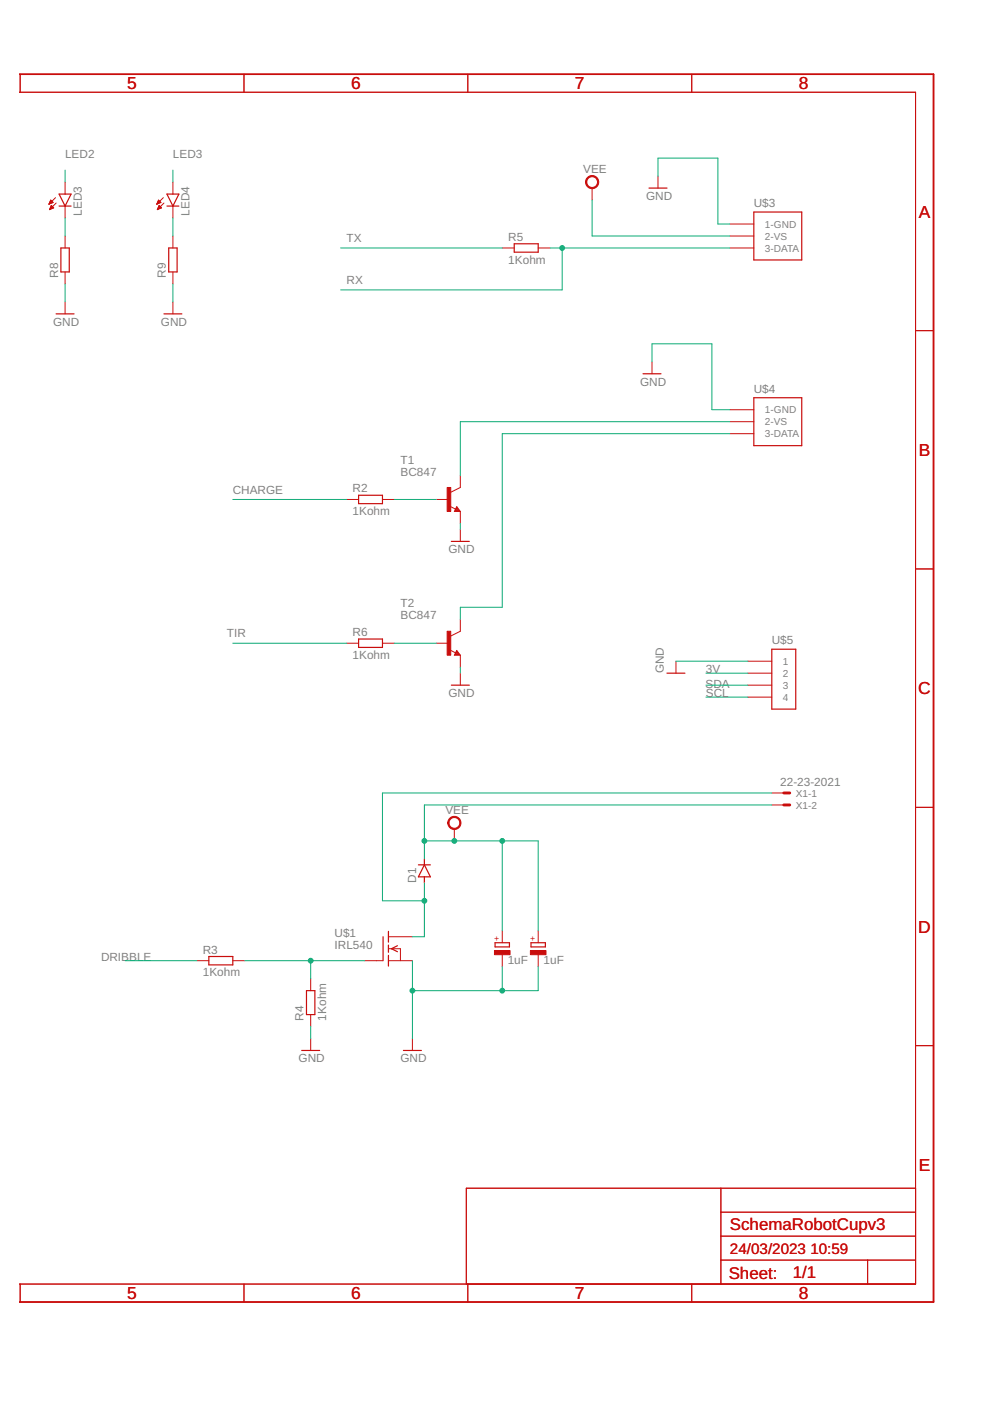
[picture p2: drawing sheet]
<svg xmlns="http://www.w3.org/2000/svg" width="210mm" height="297mm" viewBox="0 0 210 297" stroke-linecap="round" stroke-linejoin="round" font-family="sans-serif">
<g fill="none" stroke="#c90d0c" stroke-width=".21">
<path d="M4.1 19.6h190v252.6h-190M4.3 15.7v3.9M51.7 15.7v3.9M99.2 15.7v3.9M146.7 15.7v3.9M13.8 38.6v2.5M36.7 38.6v2.5M125.5 39.9v2.5M139.5 37.3v2.6M10.4 43.2h.1M10.4 43.1h.4M10.5 43h.6"/>
<path d="M10.5 42.9h.7M10.5 44.3h.3M10.6 42.8h.5M10.6 44.2h.4M10.6 42.7h.4M10.6 44.1h.7M10.7 42.5h.2M10.7 44h.6M10.8 42.4l.5 .5-.9 .4zM10.8 43.9h.4M10.8 43.7h.2M10.9 43.6h.1"/>
<path d="M10.9 43.6l.5 .5-.9 .3zM11.8 41.9l-1.4 1.4M11.9 43.1l-1.4 1.3M13.8 43.7v2.5M13.8 50v2.6M13.8 57.7v2.5M33.3 43.2h.1M33.3 43.1h.3M33.4 43h.5M33.4 42.9h.7M33.4 44.3h.2M33.5 42.8h.5"/>
<path d="M33.5 44.2h.4M33.5 42.7h.3M33.5 44.1h.7M33.5 44h.6M33.6 42.5h.1M33.6 43.9h.4M33.6 42.4l.5 .5-.9 .4zM33.7 43.7h.2M33.7 43.6h.1M33.7 43.6l.5 .5-.8 .3zM34.6 41.9l-1.4 1.4M34.8 43.1l-1.4 1.3"/>
<path d="M36.7 43.7v2.5M36.7 50v2.6M36.7 57.7v2.5M106.5 52.6h2.5M114.1 52.6h2.5M154.7 52.6h5.1M154.7 47.5h5.1M154.7 50h5.1M13.8 64v2.5M36.7 64v2.5M138.2 76.7v2.5M194.1 70.1h3.8"/>
<path d="M154.7 86.9h5.1M154.7 89.4h5.1M154.7 91.9h5.1M73.5 105.9h2.5M81.1 105.9h2.5M92.5 105.9h2.6M95.4 107.3l1.2 .6M96.8 107.4l.8 1h-1.3zM97.6 100.8v2.6l-2 1M97.6 108.4v2.6M97.6 112.2v2.6M73.5 136.4h2.5"/>
<path d="M81.1 136.4h2.5M92.5 136.4h2.6M95.4 137.8l1.2 .6M96.8 137.9l.8 1h-1.3zM97.6 131.3v2.5l-2 1.1M97.6 138.9v2.6M194.1 120.6h3.8M97.6 142.7v2.6M143.3 140.2v2.5M158.6 140.2h5M158.6 142.7h5M158.6 145.3h5"/>
<path d="M158.6 147.8h5M96.3 175.7v2.6M163.6 168.1h2.6M163.6 170.7h2.6M194.1 171.2h3.8M82.4 198.6h5M106.5 197.3v2.6M114.1 197.3v2.6M41.7 203.7h2.6M49.4 203.7h2.5M65.9 207.5v2.5M65.9 215.1v2.5"/>
<path d="M77.3 203.7h3.9M82.4 203.7h5M82.4 201.1h2.5v2.6M106.5 202.4v2.6M114.1 202.4v2.6M65.9 220.2v2.5M87.4 220.2v2.5M194.1 221.7h3.8M152.8 251.9v20.3M152.8 257h41.3M194.1 251.9h-95.2v20.3M4.3 272.2v3.9"/>
<path d="M51.7 272.2v3.9M99.2 272.2v3.9M146.7 272.2v3.9M152.8 267.2h41.3M152.8 262.1h41.3M184 267.2v5"/>
</g>
<path d="M4.1 15.7h193.8v260.4h-193.8" fill="none" stroke="#c90d0c" stroke-width=".32"/>
<g fill="none" stroke="#c90d0c" stroke-width=".25">
<path d="M137.6 39.9h3.8M12.5 41.1h2.6l-1.3 2.6zM12.5 43.7h2.6M12.9 52.6h1.8v5.1h-1.8zM35.4 43.7h2.5M35.4 41.1h2.5l-1.2 2.6zM35.8 52.6h1.7v5.1h-1.7zM109 51.7h5.1v1.8h-5.1zM159.8 45h10.2v10.1h-10.2zM11.9 66.5h3.8M34.8 66.5h3.8M136.3 79.2h3.8"/>
<path d="M159.8 84.3h10.2v10.2h-10.2zM76 105h5.1v1.8h-5.1zM95.7 114.8h3.8M96.8 107.9l.2 .3h-.4l.2-.5 .5 .6h-.7M76 135.5h5.1v1.8h-5.1zM96.8 138.4l.2 .3h-.4l.2-.5 .5 .6h-.7M163.6 137.6h5.1v12.7h-5.1zM95.7 145.3h3.8M141.4 142.7h3.8M81.2 198.6v5.1M82.4 197.5v2.2M88.7 183.4h2.5"/>
<path d="M90 183.4l1.2 2.5h-2.5zM90 182.1v1.3M90 185.9v1.3M105 199.9h3v.9h-3zM112.6 199.9h3v.9h-3zM44.3 202.8h5.1v1.8h-5.1zM65 210h1.8v5.1h-1.8zM82.4 200.4v1.5M82.4 202.5v2.3M84.3 200.5l-1.3 .6 1.3 .7M64 222.7h3.8M85.5 222.7h3.8"/>
</g>
<g fill="#c90d0c" stroke="#c90d0c" stroke-width=".21">
<path d="M112.5 201.5h3.3v.9h-3.3z"/>
<path d="M104.8 201.5h3.3v.9h-3.3z"/>
<path d="M94.8 103.4h.8v5h-.8z"/>
<path d="M94.8 133.8h.8v5.1h-.8z"/>
</g>
<g fill="#c90d0c" stroke="#c90d0c" stroke-width=".21">
<path d="M124.5 37.7a1.4 1.4 0 0 1 2.2 .2 1.4 1.4 0 0 1-.8 2.1 1.4 1.4 0 0 1-1.8-1.4h.3a1.15 1.15 0 0 1 1.6-1.1 1.15 1.15 0 0 1 .3 1.9 1.15 1.15 0 0 1-1.9-.5v-.3h-.3z" fill-rule="evenodd"/>
<path d="M95.3 173.5a1.4 1.4 0 0 1 2.2 .3 1.4 1.4 0 0 1-.8 2 1.4 1.4 0 0 1-1.8-1.3h.3a1.15 1.15 0 0 1 1.6-1.1 1.15 1.15 0 0 1 .3 1.9 1.15 1.15 0 0 1-1.9-.5v-.3h-.3z" fill-rule="evenodd"/>
</g>
<path d="M166.2 168.1h1.2M166.2 170.7h1.2" fill="none" stroke="#c90d0c" stroke-width=".61"/>
<g fill="none" stroke="#0dab76" stroke-width=".21">
<path d="M13.8 36.1v2.5M36.7 36.1v2.5M139.5 37.3v-3.8h12.7v14h2.5M13.8 46.2v3.8M36.7 46.2v3.8M72.2 52.6h34.3M116.6 52.6h38.1M119.2 52.6v8.9h-47M125.5 42.4v7.6h29.2M13.8 60.2v3.8M36.7 60.2v3.8M138.2 76.7v-3.8h12.7v14h3.8"/>
<path d="M154.7 89.4h-57.1v11.4M154.7 91.9h-48.2v36.9h-8.9v2.5M49.4 105.9h24.1M83.6 105.9h8.9M97.6 111v1.2M49.4 136.4h24.1M83.6 136.4h8.9M97.6 141.5v1.2M143.3 140.2h15.3M149.7 142.7h8.9M149.7 145.3h8.9M149.7 147.8h8.9"/>
<path d="M90 178.3h24.1v19M106.5 178.3v19M163.6 170.7h-73.6v11.4M163.6 168.1h-82.5v22.9h8.9M90 187.2v11.4h-2.6M26.5 203.7h15.2M51.9 203.7h25.4M65.9 203.7v3.8M65.9 217.6v2.6M87.4 203.7v16.5M106.5 205v5M114.1 205v5h-26.7"/>
</g>
<g fill="#0dab76" stroke="#0dab76" stroke-width=".21">
<circle cx="87.4" cy="210" r=".51"/>
<circle cx="106.5" cy="210" r=".51"/>
<circle cx="65.9" cy="203.7" r=".51"/>
<circle cx="106.5" cy="178.3" r=".51"/>
<circle cx="90" cy="178.3" r=".51"/>
<circle cx="96.3" cy="178.3" r=".51"/>
<circle cx="119.2" cy="52.6" r=".51"/>
<circle cx="90" cy="191" r=".51"/>
</g>
<g font-size="3.7" fill="#c90d0c">
<text x="27" y="18.9">5</text>
<text x="74.4" y="18.9">6</text>
<text x="121.9" y="18.9">7</text>
<text x="169.4" y="18.9">8</text>
<text x="194.8" y="46.1">A</text>
<text x="194.8" y="96.7">B</text>
<text x="194.7" y="147.2">C</text>
<text x="194.7" y="197.7">D</text>
<text x="194.8" y="248.3">E</text>
<text x="27" y="275.4">5</text>
<text x="74.4" y="275.4">6</text>
<text x="121.9" y="275.4">7</text>
<text x="169.4" y="275.4">8</text>
</g>
<g font-size="3.6" fill="#c90d0c">
<text x="154.8" y="260.8">SchemaRobotCupv3</text>
<text x="154.5" y="271.1">Sheet:</text>
<text x="168.1" y="271">1/1</text>
</g>
<g font-size="3.2" fill="#c90d0c">
<text x="154.8" y="265.9">24/03/2023</text>
<text x="171.8" y="265.9">10:59</text>
</g>
<g font-size="2.5" fill="#808080">
<text x="13.8" y="33.5">LED2</text>
<text x="36.7" y="33.5">LED3</text>
<text x="123.6" y="36.7">VEE</text>
<text x="17.4" y="45.7" transform="rotate(-90 17.4 45.7)">LED3</text>
<text x="40.2" y="45.7" transform="rotate(-90 40.2 45.7)">LED4</text>
<text x="137" y="42.4">GND</text>
<text x="159.8" y="43.9">U$3</text>
<text x="73.5" y="51.3">TX</text>
<text x="107.8" y="51.1">R5</text>
<text x="12.3" y="58.9" transform="rotate(-90 12.3 58.9)">R8</text>
<text x="35.2" y="58.9" transform="rotate(-90 35.2 58.9)">R9</text>
<text x="107.8" y="55.9">1Kohm</text>
<text x="73.5" y="60.2">RX</text>
<text x="11.3" y="69.1">GND</text>
<text x="34.1" y="69.1">GND</text>
<text x="135.7" y="81.8">GND</text>
<text x="159.8" y="83.3">U$4</text>
<text x="84.9" y="100.8">BC847</text>
<text x="84.9" y="98.3">T1</text>
<text x="49.4" y="104.6">CHARGE</text>
<text x="74.8" y="104.4">R2</text>
<text x="74.8" y="109.2">1Kohm</text>
<text x="95.1" y="117.3">GND</text>
<text x="84.9" y="131.3">BC847</text>
<text x="84.9" y="128.8">T2</text>
<text x="48.1" y="135.1">TIR</text>
<text x="74.8" y="134.9">R6</text>
<text x="163.6" y="136.6">U$5</text>
<text x="74.8" y="139.7">1Kohm</text>
<text x="140.8" y="142.7" transform="rotate(-90 140.8 142.7)">GND</text>
<text x="149.7" y="142.7">3V</text>
<text x="95.1" y="147.8">GND</text>
<text x="149.6" y="145.8">SDA</text>
<text x="149.7" y="147.8">SCL</text>
<text x="165.4" y="166.7">22-23-2021</text>
<text x="94.4" y="172.6">VEE</text>
<text x="88.2" y="187.2" transform="rotate(-90 88.2 187.2)">D1</text>
<text x="21.4" y="203.7">DRIBBLE</text>
<text x="43" y="202.2">R3</text>
<text x="70.9" y="201.1">IRL540</text>
<text x="70.9" y="198.6">U$1</text>
<text x="43" y="207">1Kohm</text>
<text x="107.6" y="204.5">1uF</text>
<text x="115.3" y="204.5">1uF</text>
<text x="64.4" y="216.4" transform="rotate(-90 64.4 216.4)">R4</text>
<text x="69.2" y="216.4" transform="rotate(-90 69.2 216.4)">1Kohm</text>
<text x="63.3" y="225.3">GND</text>
<text x="84.9" y="225.3">GND</text>
</g>
<g font-size="2.1" fill="#808080">
<text x="162.2" y="48.3">1-GND</text>
<text x="162.2" y="50.8">2-VS</text>
<text x="162.2" y="53.3">3-DATA</text>
<text x="162.2" y="87.6">1-GND</text>
<text x="162.2" y="90.2">2-VS</text>
<text x="162.2" y="92.7">3-DATA</text>
<text x="166" y="141">1</text>
<text x="166" y="143.5">2</text>
<text x="166" y="146">3</text>
<text x="166" y="148.6">4</text>
<text x="168.7" y="168.9">X1-1</text>
<text x="168.7" y="171.4">X1-2</text>
</g>
<g font-size="1.8" fill="#c90d0c">
<text x="105.9" y="199.5" transform="rotate(-90 105.9 199.5)">+</text>
<text x="113.5" y="199.5" transform="rotate(-90 113.5 199.5)">+</text>
</g>
</svg>
